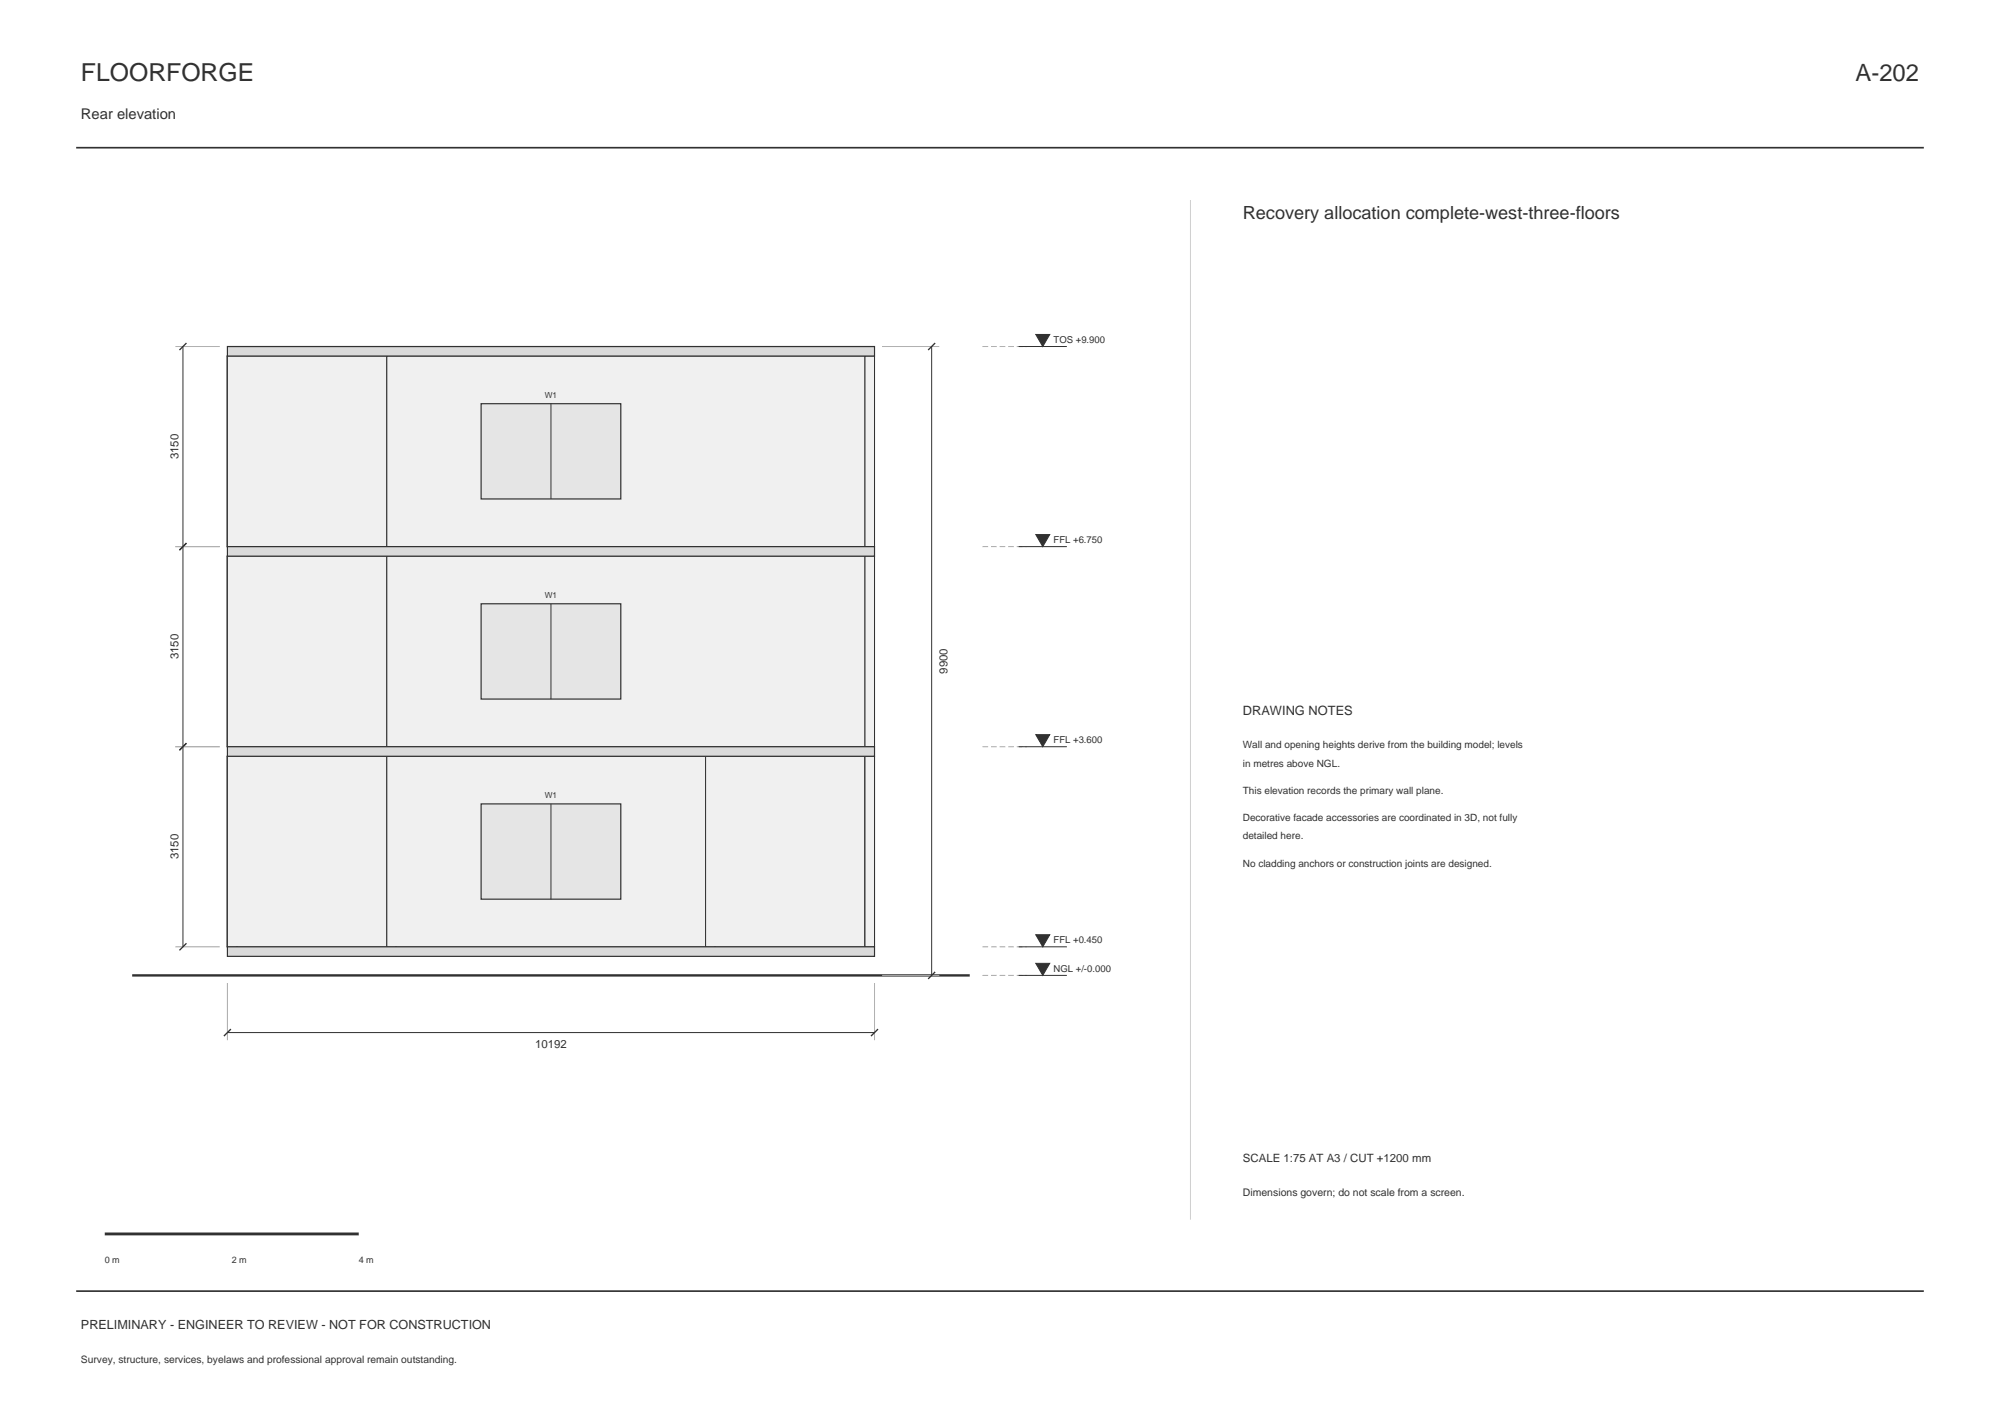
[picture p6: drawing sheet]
<svg xmlns="http://www.w3.org/2000/svg" width="420mm" height="297mm" viewBox="0 0 420 297" stroke-linecap="round" stroke-linejoin="round" font-family="sans-serif">
<path d="M16 31h388M16 271h388" fill="none" stroke="#25372f" stroke-width=".35"/>
<g fill="#f2f0e7" stroke="#25372f" stroke-width=".21">
<path d="M47.8 158.7h2v40h-2z" fill-rule="evenodd"/>
<path d="M47.8 158.7h35.4v40h-35.4z" fill-rule="evenodd"/>
<path d="M47.8 158.7h2v40h-2z" fill-rule="evenodd"/>
<path d="M47.8 158.7h35.4v40h-35.4z" fill-rule="evenodd"/>
<path d="M47.8 158.7h2v40h-2z" fill-rule="evenodd"/>
<path d="M47.8 158.7h135.8v40h-135.8z" fill-rule="evenodd"/>
<path d="M47.8 158.7h135.8v40h-135.8z" fill-rule="evenodd"/>
<path d="M81.2 158.7h2v40h-2z" fill-rule="evenodd"/>
<path d="M81.2 158.7h69v40h-69z" fill-rule="evenodd"/>
<path d="M148.2 158.7h2v40h-2z" fill-rule="evenodd"/>
<path d="M148.2 158.7h35.4v40h-35.4z" fill-rule="evenodd"/>
<path d="M148.2 158.7h35.4v40h-35.4z" fill-rule="evenodd"/>
<path d="M181.6 158.7h2v40h-2z" fill-rule="evenodd"/>
<path d="M181.6 158.7h2v40h-2z" fill-rule="evenodd"/>
<path d="M181.6 158.7h2v40h-2z" fill-rule="evenodd"/>
<path d="M47.8 116.7h2v40h-2z" fill-rule="evenodd"/>
<path d="M47.8 116.7h35.4v40h-35.4z" fill-rule="evenodd"/>
<path d="M47.8 116.7h2v40h-2z" fill-rule="evenodd"/>
<path d="M47.8 116.7h35.4v40h-35.4z" fill-rule="evenodd"/>
<path d="M47.8 116.7h2v40h-2z" fill-rule="evenodd"/>
<path d="M47.8 116.7h135.8v40h-135.8z" fill-rule="evenodd"/>
<path d="M47.8 116.7h135.8v40h-135.8z" fill-rule="evenodd"/>
<path d="M81.2 116.7h2v40h-2z" fill-rule="evenodd"/>
<path d="M81.2 116.7h102.4v40h-102.4z" fill-rule="evenodd"/>
<path d="M181.6 116.7h2v40h-2z" fill-rule="evenodd"/>
<path d="M181.6 116.7h2v40h-2z" fill-rule="evenodd"/>
<path d="M47.8 74.7h2v40h-2z" fill-rule="evenodd"/>
<path d="M47.8 74.7h35.4v40h-35.4z" fill-rule="evenodd"/>
<path d="M47.8 74.7h2v40h-2z" fill-rule="evenodd"/>
<path d="M47.8 74.7h35.4v40h-35.4z" fill-rule="evenodd"/>
<path d="M47.8 74.7h2v40h-2z" fill-rule="evenodd"/>
<path d="M47.8 74.7h135.8v40h-135.8z" fill-rule="evenodd"/>
<path d="M47.8 74.7h135.8v40h-135.8z" fill-rule="evenodd"/>
<path d="M81.2 74.7h2v40h-2z" fill-rule="evenodd"/>
<path d="M81.2 74.7h102.4v40h-102.4z" fill-rule="evenodd"/>
<path d="M181.6 74.7h2v40h-2z" fill-rule="evenodd"/>
<path d="M181.6 74.7h2v40h-2z" fill-rule="evenodd"/>
</g>
<g fill="#dadbd4" stroke="#25372f" stroke-width=".25">
<path d="M47.8 198.7h135.8v2h-135.8z" fill-rule="evenodd"/>
<path d="M47.8 156.7h135.8v2h-135.8z" fill-rule="evenodd"/>
<path d="M47.8 114.7h135.8v2h-135.8z" fill-rule="evenodd"/>
<path d="M47.8 72.7h135.8v2h-135.8z" fill-rule="evenodd"/>
</g>
<path d="M27.8 204.7h175.8" fill="none" stroke="#25372f" stroke-width=".5"/>
<path d="M101 168.7h29.4v20h-29.4z" fill-rule="evenodd" fill="#dfe8e7" stroke="#25372f" stroke-width=".25"/>
<path d="M115.7 168.7v20" fill="none" stroke="#25372f" stroke-width=".21"/>
<path d="M101 126.7h29.4v20h-29.4z" fill-rule="evenodd" fill="#dfe8e7" stroke="#25372f" stroke-width=".25"/>
<path d="M115.7 126.7v20" fill="none" stroke="#25372f" stroke-width=".21"/>
<path d="M101 84.7h29.4v20h-29.4z" fill-rule="evenodd" fill="#dfe8e7" stroke="#25372f" stroke-width=".25"/>
<path d="M38.4 72.7v126M195.6 72.7v132M213.9 72.7h10.1M115.7 84.7v20M213.9 114.7h10.1M213.9 156.7h10.1M213.9 198.7h10.1M47.8 216.7h135.8M213.9 204.7h10.1" fill="none" stroke="#25372f" stroke-width=".21"/>
<path d="M36.8 72.7h9.4M185.2 72.7h12M36.8 114.7h9.4M36.8 156.7h9.4M36.8 198.7h9.4M47.8 206.3v12M183.6 206.3v12M185.2 204.7h12" fill="none" stroke="#a8afa4" stroke-width=".21"/>
<path d="M39.2 72l-1.5 1.5M196.4 72l-1.5 1.5M39.2 114l-1.5 1.5M39.2 156l-1.5 1.5M39.2 198l-1.5 1.5M48.5 216l-1.5 1.5M184.4 216l-1.5 1.5M196.4 204l-1.5 1.5" fill="none" stroke="#25372f" stroke-width=".28"/>
<path d="M206.3 72.7h9.3M206.3 114.7h9.3M206.3 156.7h9.3M206.3 198.7h9.3M206.3 204.7h9.3" fill="none" stroke="#a8afa4" stroke-width=".21" stroke-dasharray="1.2 .6" stroke-linecap="butt"/>
<g fill="#25372f" stroke="#25372f" stroke-width=".21">
<path d="M217.5 202.2h2.9l-1.4 2.5z"/>
<path d="M217.5 196.2h2.9l-1.4 2.5z"/>
<path d="M217.5 154.2h2.9l-1.4 2.5z"/>
<path d="M217.5 112.2h2.9l-1.4 2.5z"/>
<path d="M217.5 70.2h2.9l-1.4 2.5z"/>
</g>
<path d="M250 42v214" fill="none" stroke="#c9d0c7" stroke-width=".21"/>
<path d="M22 259h53.3" fill="none" stroke="#25372f" stroke-width=".6"/>
<text font-size="5.2" fill="#25372f" x="17" y="17">FLOORFORGE</text>
<text font-size="5" fill="#25372f" x="389.7" y="17">A-202</text>
<text font-size="3.8" fill="#25372f" x="261" y="46">Recovery allocation complete-west-three-floors</text>
<text font-size="3.1" fill="#25372f" x="17" y="25">Rear elevation</text>
<text font-size="2.7" fill="#25372f" x="261" y="150">DRAWING NOTES</text>
<text font-size="2.6" fill="#25372f" x="17" y="279">PRELIMINARY - ENGINEER TO REVIEW - NOT FOR CONSTRUCTION</text>
<g font-size="2.4" fill="#25372f">
<text x="37.5" y="96.4" transform="rotate(-90 37.5 96.4)">3150</text>
<text x="37.5" y="138.4" transform="rotate(-90 37.5 138.4)">3150</text>
<text x="199" y="141.4" transform="rotate(-90 199 141.4)">9900</text>
<text x="37.5" y="180.4" transform="rotate(-90 37.5 180.4)">3150</text>
<text x="112.4" y="220.1">10192</text>
<text x="261" y="244">SCALE 1:75 AT A3 / CUT +1200 mm</text>
</g>
<text font-size="2.2" fill="#25372f" x="261" y="251">Dimensions govern; do not scale from a screen.</text>
<g font-size="2.1" fill="#25372f">
<text x="261" y="157">Wall and opening heights derive from the building model; levels</text>
<text x="261" y="160.9">in metres above NGL.</text>
<text x="261" y="166.6">This elevation records the primary wall plane.</text>
<text x="261" y="172.3">Decorative facade accessories are coordinated in 3D, not fully</text>
<text x="261" y="176.2">detailed here.</text>
<text x="261" y="181.9">No cladding anchors or construction joints are designed.</text>
<text x="17" y="286">Survey, structure, services, byelaws and professional approval remain outstanding.</text>
</g>
<g font-size="2" fill="#25372f">
<text x="221.2" y="71.9">TOS +9.900</text>
<text x="221.2" y="113.9">FFL +6.750</text>
<text x="221.2" y="155.9">FFL +3.600</text>
<text x="221.2" y="197.9">FFL +0.450</text>
<text x="221.2" y="203.9">NGL +/-0.000</text>
</g>
<g font-size="1.9" fill="#25372f">
<text x="22" y="265">0 m</text>
<text x="48.7" y="265">2 m</text>
<text x="75.3" y="265">4 m</text>
</g>
<g font-size="1.7" fill="#25372f">
<text x="114.4" y="83.5">W1</text>
<text x="114.4" y="125.5">W1</text>
<text x="114.4" y="167.5">W1</text>
</g>
</svg>
